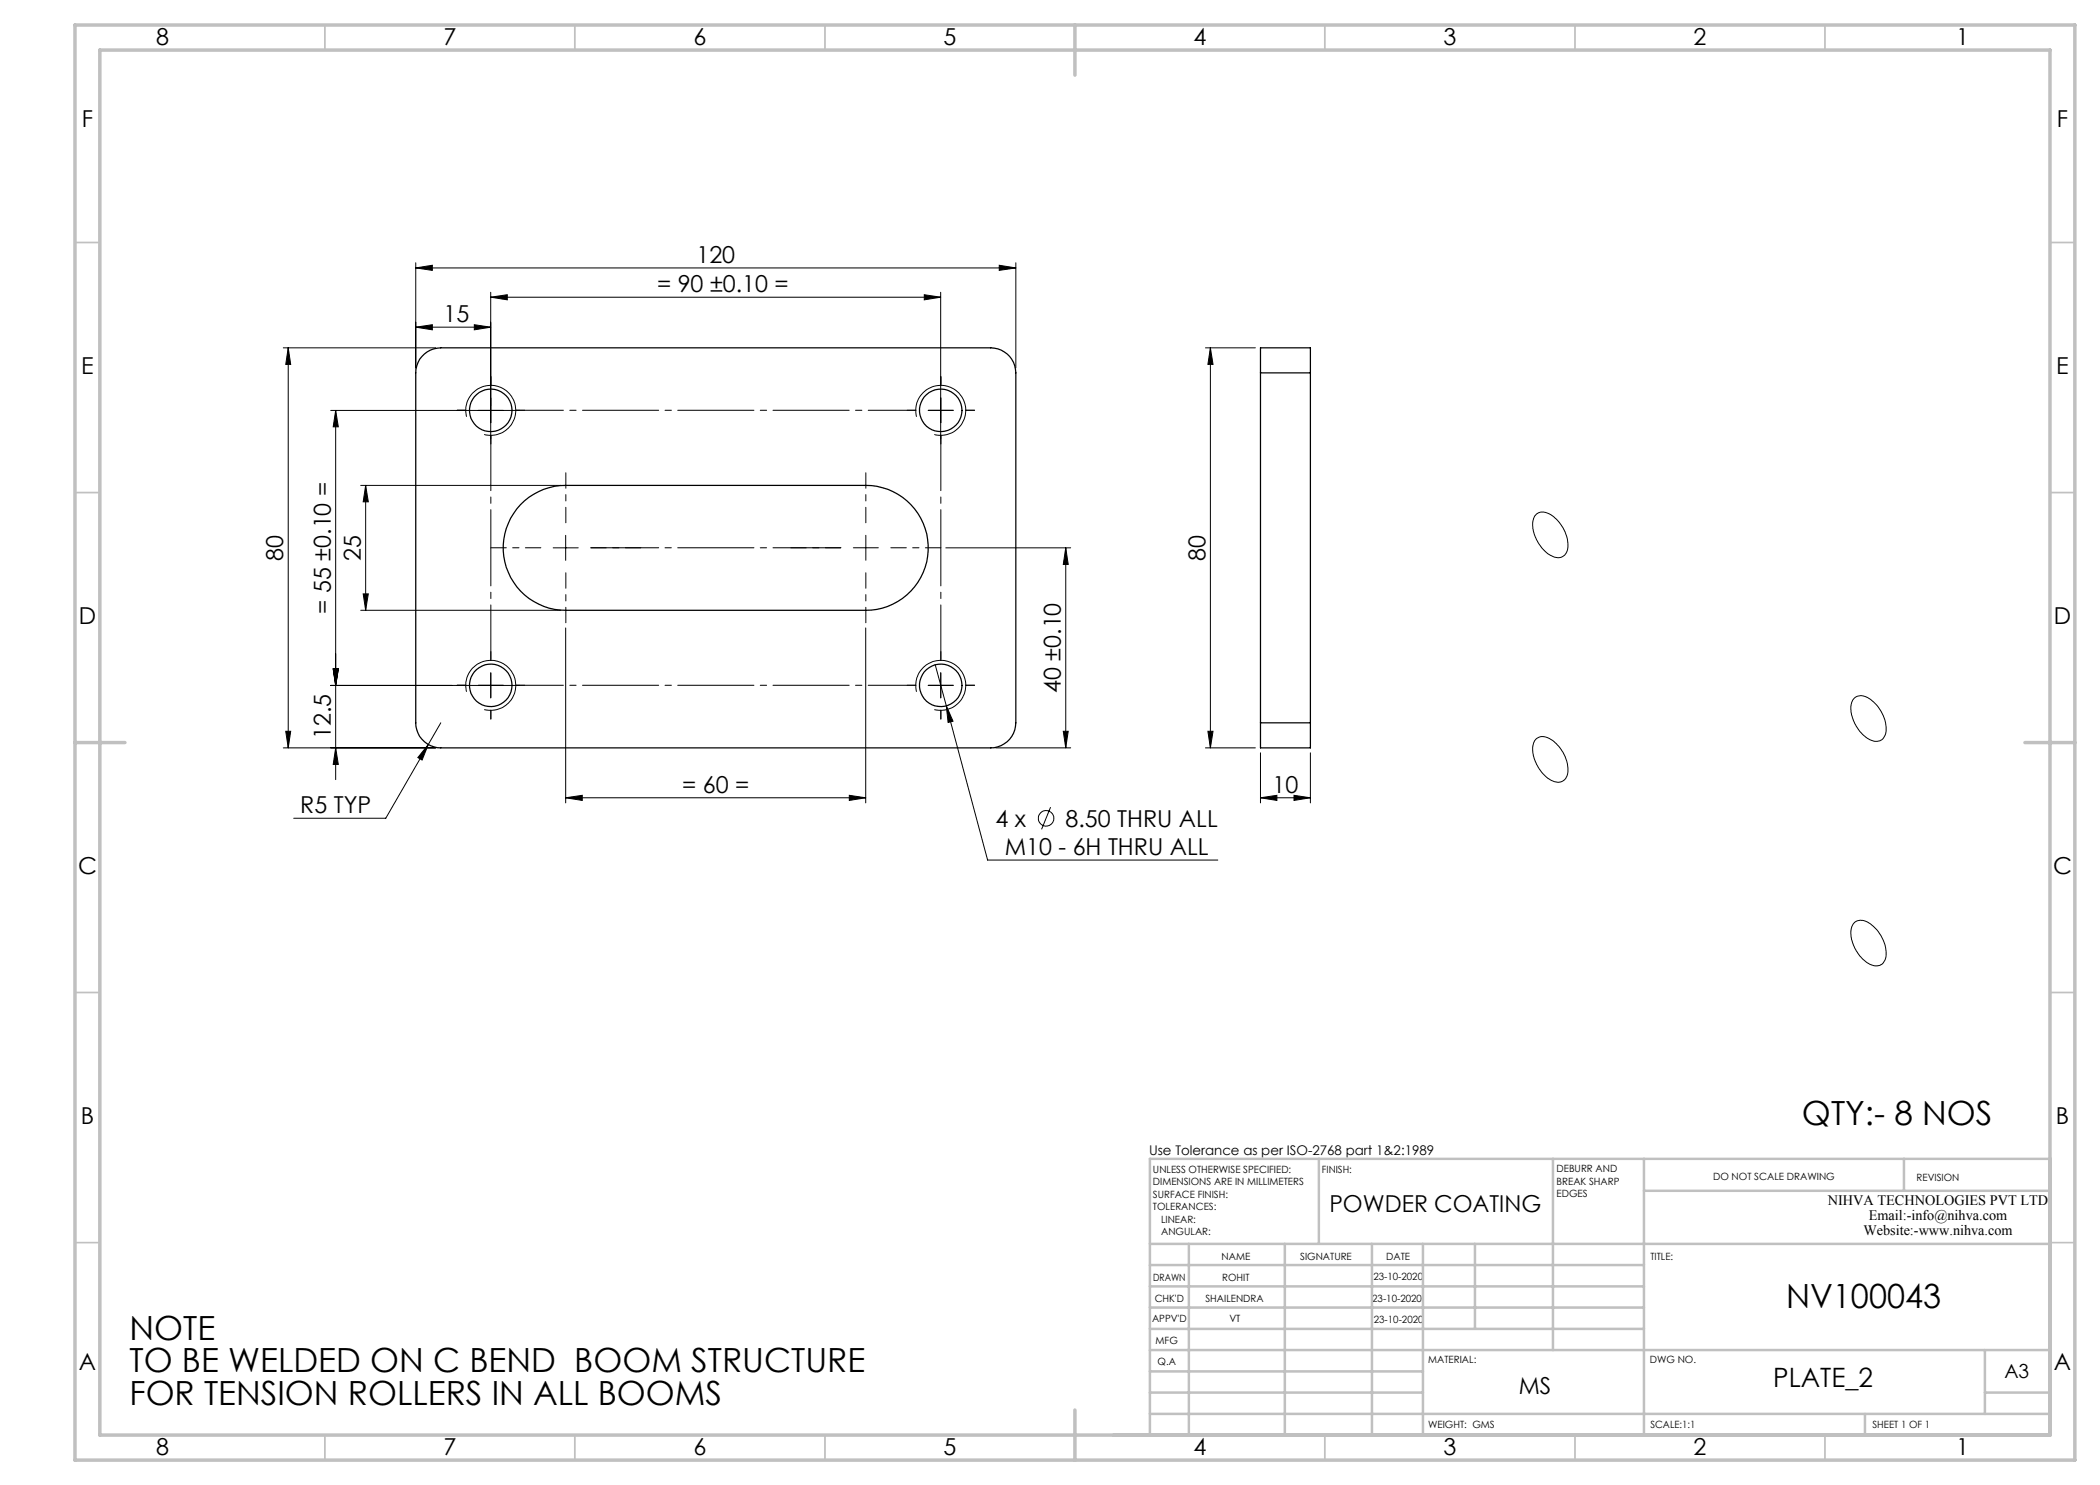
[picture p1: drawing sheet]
<svg xmlns="http://www.w3.org/2000/svg" width="420mm" height="297mm" viewBox="0 0 420 297" stroke-linecap="round" stroke-linejoin="round" font-family="sans-serif">
<g fill="none" stroke="#000" stroke-width=".2">
<path d="M83.1 53.6l3.4-.5v1zM83.1 52.6v21M83.1 53.6h120.1M98.1 59.4l3.4-.5v1.1zM98.1 58.5v29.3M98.1 59.4h90M184.9 58.9l3.2 .5-3.2 .6zM188.1 58.5v29.3M199.8 53.1l3.4 .5-3.4 .5zM203.2 52.6v21M56.7 69.6h30.4M57.6 69.6l.5 3.3h-1z"/>
<path d="M57.6 69.6v80M83.1 65.4l3.4-.5v1.1zM83.1 65.4h15M94.9 64.9l3.2 .5-3.2 .6zM241.1 69.6h10M242.1 69.6l.5 3.3h-1zM242.1 69.6v80M66.1 82.1h37.8M67.1 82.1l.6 3.3h-1.1zM67.1 82.1v73.8M72.1 97.1h40M73.1 97.1l.6 3.3h-1.1z"/>
<path d="M73.1 97.1v25M93.3 83.4a5 5 0 0 1 4.4-6.3 5 5 0 0 1 5.4 5.4 5 5 0 0 1-6.3 4.4M183.3 83.4a5 5 0 0 1 4.4-6.3 5 5 0 0 1 5.4 5.4 5 5 0 0 1-6.2 4.4M185.6 82.1h5M72.6 118.8h1.1l-.6 3.3zM110.6 109.6h5M113.1 107.1v5M189.2 109.6h24.9M213.1 109.6l.5 3.3h-.9zM213.1 109.6v40M307.2 102.9a2.77 2.77 0 0 1 3.6 .5 7.1 7.1 0 0 1 2.6 6.9 2.08 2.08 0 0 1-3.3 .8 7.3 7.3 0 0 1-3.4-7.2zM66.1 137.1h37.8"/>
<path d="M66.6 133.8h1.1l-.6 3.3zM72.1 122.1h40M93.3 138.4a5 5 0 0 1 4.4-6.3 5 5 0 0 1 5.4 5.4 5 5 0 0 1-6.3 4.4M98.1 134.6v5M113.1 125.6v35M173.1 125.6v35M183.3 138.4a5 5 0 0 1 4.4-6.3 5 5 0 0 1 5.5 5.4 5 5 0 0 1-6.3 4.4M185.6 137.1h5M187 133l2.3 8.2M188.1 134.6v5M370.8 139.7a2.45 2.45 0 0 1 3.5 .3 7.1 7.1 0 0 1 2.7 7.1 2.08 2.08 0 0 1-3.3 .7 7.2 7.2 0 0 1-3.4-7.2zM56.7 149.6h30.4"/>
<path d="M57.1 146.3h1l-.5 3.3zM67.1 149.6l.6 3.3h-1.1zM85.7 148.9l-1.3 3.1-.8-.5zM85.7 148.9l-8.5 14.8h-18.5M88.2 144.6l-2.5 4.3M113.1 159.6l3.4-.5v1zM113.1 159.6h60M169.9 159.1l3.2 .5-3.2 .5zM189.3 141.2l1.3 3-1 .3zM189.3 141.2l8.2 30.8h46.1M199.1 149.6h15M212.7 146.3h.9l-.5 3.3z"/>
<path d="M241.1 149.6h10M241.6 146.3h1l-.5 3.3zM252.1 159.6l3.3-.5v1zM252.1 159.6h10M252.1 150.6v10M258.8 159.1l3.3 .5-3.3 .5zM262.1 150.6v10M307.2 147.8a2.59 2.59 0 0 1 3.4 .4 7.2 7.2 0 0 1 2.8 7.1 2.08 2.08 0 0 1-3.3 .7 7.3 7.3 0 0 1-3.4-7.2zM210.1 161.4l-1.8 4.5M370.9 184.5a2.66 2.66 0 0 1 3.6 .6 7 7 0 0 1 2.5 6.9 2.08 2.08 0 0 1-3.3 .7 7.2 7.2 0 0 1-3.4-7.1z"/>
<circle cx="209.2" cy="163.7" r="1.56"/>
</g>
<g fill="none" stroke="#c0c0c0" stroke-width=".35">
<path d="M65 5v5M115 5v5M165 5v5M265 5v5M315 5v5M365 5v5M15 48.5h5M410 48.5h5M15 98.5h5M410 98.5h5M15 198.5h5M410 198.5h5"/>
<path d="M15 248.5h5M410 248.5h5M65 287v5M115 287v5M165 287v5M265 287v5M315 287v5M365 287v5"/>
</g>
<g fill="none" stroke="#c0c0c0" stroke-width=".5">
<path d="M263.8 231.8v17M310.6 231.8v38.2M328.8 231.8v55.2M328.8 238.2h81.2M380.8 231.8v6.4M410 231.8h-180v55.2M230 248.8h180M230 257.3h98.8M230 253h98.8M237.8 248.8v38.2M257 248.8v38.2M274.4 248.8v38.2"/>
<path d="M284.6 248.8v38.2M295 248.8v17M230 265.8h98.8M230 261.5h98.8M230 278.5h54.6M230 274.3h54.6M230 270h180M397 278.5h13M397 270v12.8M230 282.8h180M373 282.8v4.2"/>
</g>
<path d="M15 5h400v287h-400zM20 10h390v277h-390zM215 5v10M15 148.5h10M405 148.5h10M215 282v10" fill="none" stroke="#c0c0c0" stroke-width=".7"/>
<g fill="none" stroke="#000" stroke-width=".2" stroke-dasharray="15.2 1.3 1.3 1.3">
<path d="M98.2 77.1v-1.8M188.2 77.1v-1.8M93.2 82.1h-1.8M98.2 87.1v1.7M103.2 82.1h1.7M183.2 82.1h-1.8M188.2 87.1v1.7M188.2 82.1v-2.5M188.2 82.1h-2.5M188.2 82.1v2.5M188.2 82.1h2.5M193.2 82.1h1.7"/>
<path d="M173.2 109.6v-2.5M173.2 109.6h-2.5M173.2 109.6v2.5M173.2 109.6h2.5M93.2 137.1h-1.8M98.2 132.1v-1.8M98.2 137.1v-2.5M98.2 137.1h-2.5M98.2 137.1v2.5M98.2 137.1h2.5M103.2 137.1h1.7M183.2 137.1h-1.8"/>
<path d="M188.2 132.1v-1.8M188.2 137.1v-2.5M188.2 137.1h-2.5M188.2 137.1v2.5M188.2 137.1h2.5M193.2 137.1h1.7M98.2 142.1v1.7M188.2 142.1v1.7"/>
</g>
<path d="M103.2 82.1h80M103.2 137.1h80" fill="none" stroke="#000" stroke-width=".2" stroke-dasharray="15.2 1.3 1.3 1.3" stroke-dashoffset="5.7"/>
<path d="M98.2 132.1v-45M188.2 132.1v-45" fill="none" stroke="#000" stroke-width=".2" stroke-dasharray="15.2 1.3 1.3 1.3" stroke-dashoffset="4.2"/>
<path d="M108.2 109.6h-10M113.2 104.6v-10M113.2 114.6v10M118.2 109.6h10M168.2 109.6h-10M173.2 104.6v-10M173.2 114.6v10M178.2 109.6h10" fill="none" stroke="#000" stroke-width=".2" stroke-dasharray="15.2 1.3 1.3 1.3" stroke-dashoffset="12.1"/>
<path d="M118.2 109.6h50" fill="none" stroke="#000" stroke-width=".2" stroke-dasharray="15.2 1.3 1.3 1.3" stroke-dashoffset="1.7"/>
<g fill="#000">
<path d="M83.1 53.6l3.4-.5v1zM199.8 53.1l3.4 .5-3.4 .5zM98.1 59.4l3.4-.5v1.1zM184.9 58.9l3.2 .5-3.2 .6zM113.1 159.6l3.4-.5v1zM169.9 159.1l3.2 .5-3.2 .5zM189.3 141.2l.3 3.3 1-.3zM85.7 148.9l-2.1 2.6 .8 .5zM83.1 65.4l3.4-.5v1.1zM94.9 64.9l3.2 .5-3.2 .6zM252.1 159.6l3.3-.5v1zM258.8 159.1l3.3 .5-3.3 .5z"/>
<path d="M57.6 69.6l.5 3.3h-1zM57.1 146.3h1l-.5 3.3zM67.1 82.1l.6 3.3h-1.1zM66.6 133.8h1.1l-.6 3.3zM213.1 109.6l.5 3.3h-.9zM212.7 146.3h.9l-.5 3.3zM73.1 97.1l.6 3.3h-1.1zM72.6 118.8h1.1l-.6 3.3zM66.6 133.8h1.1l-.6 3.3zM67.1 149.6l.6 3.3h-1.1z"/>
<path d="M241.6 146.3h1l-.5 3.3zM242.1 69.6l.5 3.3h-1z"/>
</g>
<g fill="none" stroke="#000" stroke-width=".25">
<path d="M84.9 70.8a5 5 0 0 1 3.3-1.2h110a5 5 0 0 1 5 5v70a5 5 0 0 1-5 5h-110a5 5 0 0 1-5.1-5v-70a5 5 0 0 1 1.8-3.8zM252.1 74.6v-5h10v5M252.1 74.6h10M252.1 74.6v70M262.1 74.6v70M104.1 100.9a12.7 12.7 0 0 1 9-3.8h60a12.5 12.5 0 0 1 12.5 12.5 12.5 12.5 0 0 1-12.5 12.5h-60a12.5 12.5 0 0 1-11.4-7.6 12.5 12.5 0 0 1 2.4-13.6zM252.1 144.6v5h10v-5M252.1 144.6h10"/>
<circle cx="98.2" cy="82.1" r="4.3"/>
<circle cx="188.2" cy="82.1" r="4.3"/>
<circle cx="98.2" cy="137.1" r="4.3"/>
<circle cx="188.2" cy="137.1" r="4.3"/>
</g>
<g font-size="6.7">
<text x="360.4" y="225">QTY:- 8 NOS</text>
<text x="357.2" y="261.6">NV100043</text>
<text x="25.9" y="268">NOTE</text>
<text x="25.9" y="274.5">TO BE WELDED ON C BEND BOOM STRUCTURE</text>
<text x="25.9" y="280.9">FOR TENSION ROLLERS IN ALL BOOMS</text>
</g>
<text font-size="5.3" x="354.6" y="277.4">PLATE_2</text>
<g font-size="4.7">
<text x="31.2" y="9">8</text>
<text x="88.7" y="9">7</text>
<text x="138.7" y="9">6</text>
<text x="188.7" y="9">5</text>
<text x="238.7" y="9">4</text>
<text x="288.7" y="9">3</text>
<text x="338.7" y="9">2</text>
<text x="391.2" y="9">1</text>
<text x="16.4" y="25.5">F</text>
<text x="411.4" y="25.5">F</text>
<text x="139.3" y="52.5">120</text>
<text x="131.4" y="58.4">= 90 ±0.10 =</text>
<text x="88.7" y="64.4">15</text>
<text x="16.3" y="74.7">E</text>
<text x="411.2" y="74.7">E</text>
<text x="56.6" y="112.1" transform="rotate(-90 56.6 112.1)">80</text>
<text x="72.2" y="112.1" transform="rotate(-90 72.2 112.1)">25</text>
<text x="241.1" y="112.1" transform="rotate(-90 241.1 112.1)">80</text>
<text x="15.8" y="124.7">D</text>
<text x="66.2" y="122.7" transform="rotate(-90 66.2 122.7)">= 55 ±0.10 =</text>
<text x="410.8" y="124.7">D</text>
<text x="212.2" y="138.6" transform="rotate(-90 212.2 138.6)">40 ±0.10</text>
<text x="66.2" y="147.8" transform="rotate(-90 66.2 147.8)">12.5</text>
<text x="136.5" y="158.5">= 60 =</text>
<text x="254.5" y="158.5">10</text>
<text x="60.1" y="162.6">R5 TYP</text>
<text x="199.1" y="165.4">4 x</text>
<text x="213.1" y="165.4">8.50 THRU ALL</text>
<text x="200.9" y="171">M10 - 6H THRU ALL</text>
<text x="15.6" y="174.7">C</text>
<text x="410.6" y="174.7">C</text>
<text x="16.2" y="224.7">B</text>
<text x="411.2" y="224.7">B</text>
<text x="265.9" y="242.4">POWDER COATING</text>
<text x="15.8" y="274">A</text>
<text x="410.8" y="274">A</text>
<text x="303.7" y="278.9">MS</text>
<text x="31.2" y="291">8</text>
<text x="88.7" y="291">7</text>
<text x="138.7" y="291">6</text>
<text x="188.7" y="291">5</text>
<text x="238.7" y="291">4</text>
<text x="288.7" y="291">3</text>
<text x="338.7" y="291">2</text>
<text x="391.2" y="291">1</text>
</g>
<text font-size="3.9" x="400.9" y="275.5">A3</text>
<g font-size="2.9">
<text x="365.6" y="241">NIHVA TECHNOLOGIES PVT LTD</text>
<text x="373.8" y="244">Email:-info@nihva.com</text>
<text x="372.7" y="247">Website:-www.nihva.com</text>
</g>
<text font-size="2.7" x="229.8" y="231.1">Use Tolerance as per ISO-2768 part 1&amp;2:1989</text>
<g font-size="2">
<text x="230.6" y="234.6">UNLESS OTHERWISE SPECIFIED:</text>
<text x="230.6" y="237.1">DIMENSIONS ARE IN MILLIMETERS</text>
<text x="230.6" y="239.6">SURFACE FINISH:</text>
<text x="264.4" y="234.6">FINISH:</text>
<text x="311.3" y="234.5">DEBURR AND</text>
<text x="311.3" y="237">BREAK SHARP</text>
<text x="311.3" y="239.5">EDGES</text>
<text x="342.6" y="236">DO NOT SCALE DRAWING</text>
<text x="383.3" y="236.2">REVISION</text>
<text x="230.6" y="242.1">TOLERANCES:</text>
<text x="232.2" y="244.6">LINEAR:</text>
<text x="232.2" y="247.1">ANGULAR:</text>
<text x="244.3" y="252">NAME</text>
<text x="260" y="251.9">SIGNATURE</text>
<text x="277.2" y="251.9">DATE</text>
<text x="330.1" y="251.9">TITLE:</text>
<text x="230.6" y="256.1">DRAWN</text>
<text x="244.4" y="256.1">ROHIT</text>
<text x="274.7" y="255.9">23-10-2020</text>
<text x="230.9" y="260.3">CHK'D</text>
<text x="241.1" y="260.3">SHAILENDRA</text>
<text x="274.4" y="260.3">23-10-2020</text>
<text x="230.4" y="264.4">APPV'D</text>
<text x="231.1" y="268.8">MFG</text>
<text x="245.9" y="264.4">VT</text>
<text x="274.8" y="264.6">23-10-2020</text>
<text x="231.5" y="273">Q.A</text>
<text x="285.6" y="272.5">MATERIAL:</text>
<text x="330" y="272.5">DWG NO.</text>
<text x="285.6" y="285.5">WEIGHT: GMS</text>
<text x="330.1" y="285.6">SCALE:1:1</text>
<text x="374.5" y="285.6">SHEET 1 OF 1</text>
</g>
</svg>
